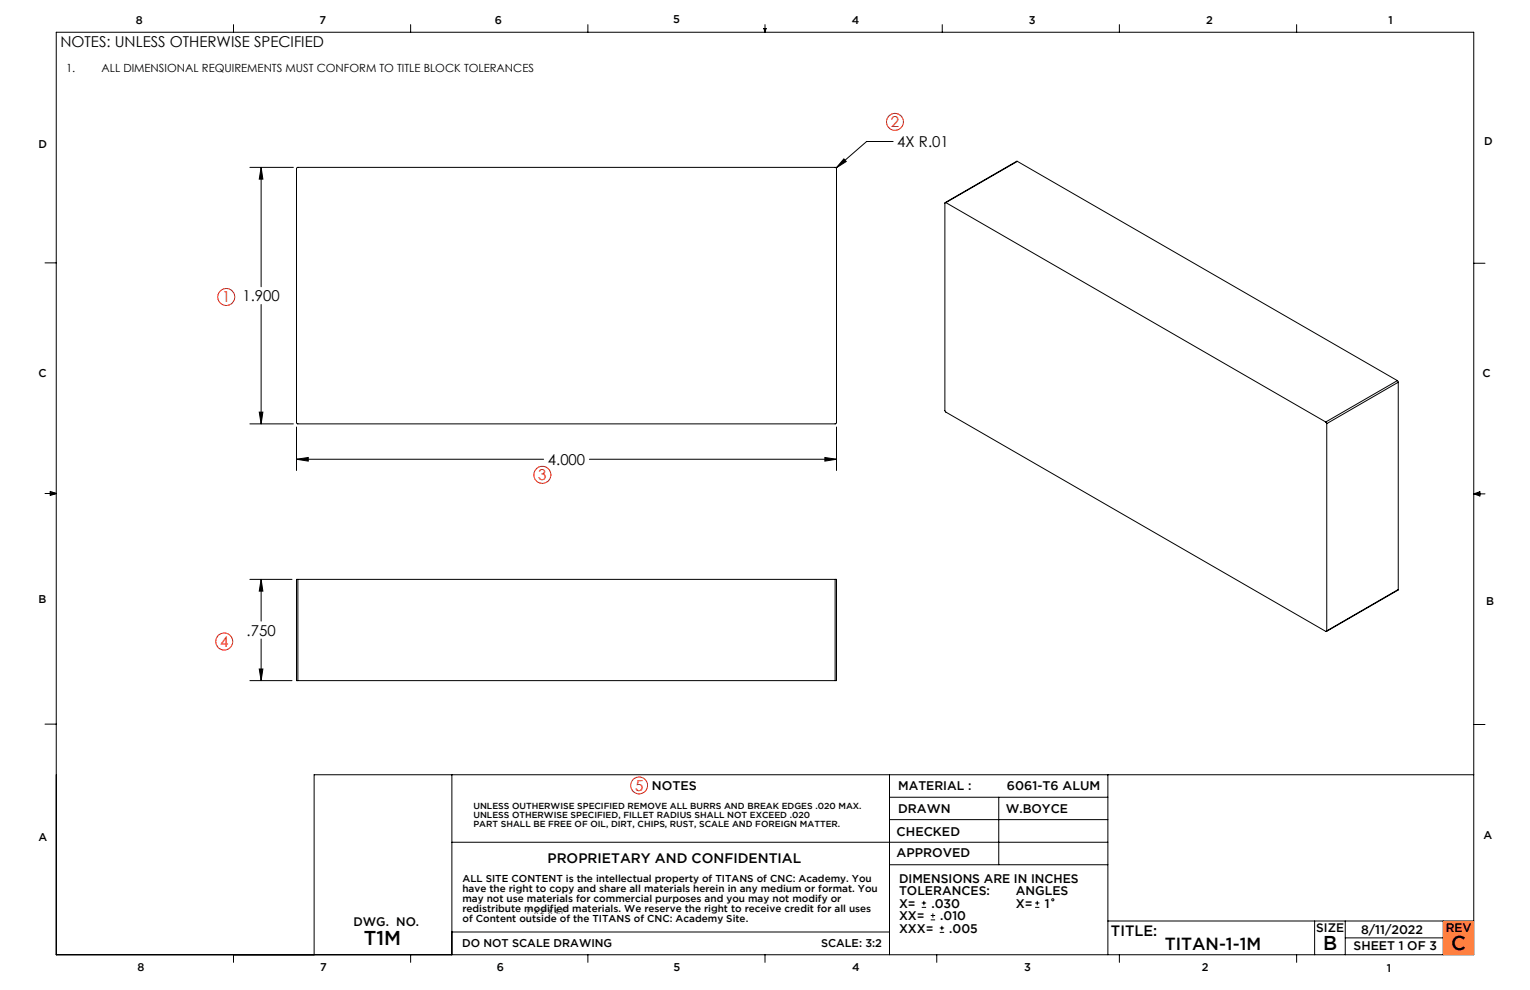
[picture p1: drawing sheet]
<svg xmlns="http://www.w3.org/2000/svg" width="432mm" height="279mm" viewBox="0 0 432 279" stroke-linecap="round" stroke-linejoin="round" font-family="sans-serif">
<g fill="none" stroke="#000" stroke-width=".28">
<path d="M15.9 9.1h400v260.4h-400zM65.9 6.9v2.2M115.9 6.9v2.2M165.9 6.9v2.2M215.6 8h.6l-.3 1.1zM215.7 8l.2 1.1M215.9 6.9v2.2M216 8l-.1 1.1M265.9 6.9v2.2M315.9 6.9v2.2M365.9 6.9v2.2M83.8 47.3h152.1l.2 .3v71.7l-.3 .3h-151.8l-.3-.3z"/>
<path d="M266.9 57.2l-.2 .1 .1 58.9 107.4 62 .2-.2M266.9 57.2l107.3 61.9M287.1 45.5l-20.4 11.7M287.1 45.5l107.3 61.9M287.1 45.5l-20.2 11.7M12.7 74.2h3.2M415.9 74.3h3.2M374.2 119.1l.2 .5M374.4 119.6v58.4M394.4 107.4l.2 .5M394.4 107.4l-20.2 11.7M394.6 107.9l-20.2 11.7"/>
<path d="M394.6 107.9v58.5M12.7 139.3h3.2M14.2 139.1l1.7 .2M14.2 138.7l1.7 .6-1.7 .5zM15.9 139.3l-1.7 .3M415.9 139.4h3.2M415.9 139.4l1.8-.6v1.2zM415.9 139.4l1.8 .3M417.7 139.2l-1.8 .2M84.1 163.5h-.4v28.6h.4M84.1 163.5v28.6M84.1 163.5h151.6"/>
<path d="M235.7 163.5h.4v28.6h-.4M235.7 163.5v28.6M394.6 166.4l-20.3 11.8M394.6 166.4l-20.2 11.6M84.1 192.1h151.6M12.7 204.4h3.2M127.5 218.7v50.8M251 218.7v50.8M312.7 218.7v50.8M415.9 204.5h3.2M415.9 218.7h-327.2v50.8M127.5 237.7h185.2"/>
<path d="M251 231.3h61.7M251 225h61.7M281.9 225v19.1M251 244.1h61.7M312.7 259.9h103.2M371 259.9v9.6M379.7 259.9v9.6M407.3 259.9v9.6M65.9 269.5v2.1M115.9 269.5v2.1M127.5 263h123.5M165.9 269.5v2.1"/>
<path d="M215.9 269.5v2.1M264.4 269.5v2.1M315.9 269.5v2.1M365.9 269.5v2.1M379.7 264.7h27.6"/>
</g>
<path d="M407.3 259.9h8.6v9.6h-8.6z" fill-rule="evenodd" fill="#ff8040"/>
<g fill="none" stroke="#000" stroke-width=".28">
<path d="M252.1 39.9h-7.5l-8.6 7.5M70.5 47.2h12.3M73.7 47.2l.5 3.4h-1zM73.7 47.2v33.7M238.2 44.8l.6 .8-2.8 1.8zM73.7 85.9v33.7M70.5 119.6h12.3M73.2 116.3h1l-.5 3.3zM83.7 129.6l3.3-.5v1zM83.7 120.5v12.3M83.7 129.6h69.7M166.3 129.6h69.8"/>
<path d="M232.8 129.1l3.3 .5-3.3 .5zM236.1 120.5v12.3M70.5 163.5h11.9M73.7 163.5l.5 3.3h-1zM73.7 163.5v11.8M70.5 192.1h11.9M73.2 188.8h1l-.5 3.3zM73.7 180.3v11.8M260.1 256.1h1.3M260.1 254.8h1.3M260.7 254.2v1.3M262.7 259.6h1.2"/>
<path d="M262.7 258.4h1.2M263.3 257.8v1.2M292.1 256.1h1.2M292.1 254.8h1.2M292.7 254.2v1.3M265.2 263.1h1.3M265.2 261.9h1.3M265.8 261.3v1.2"/>
<circle cx="297.1" cy="253.9" r=".31"/>
</g>
<g fill="none" stroke="#f00" stroke-width=".28">
<circle cx="252.6" cy="34.4" r="2.38"/>
<circle cx="63.9" cy="83.8" r="2.39"/>
<circle cx="153.1" cy="134" r="2.4"/>
<circle cx="63.3" cy="181.1" r="2.4"/>
<circle cx="180.4" cy="221.7" r="2.37"/>
</g>
<path d="M73.2 188.8h1l-.5 3.3zM73.7 163.5l.5 3.3h-1zM73.7 47.2l.5 3.4h-1zM73.2 116.3h1l-.5 3.3zM232.8 129.1l3.3 .5-3.3 .5zM83.7 129.6l3.3-.5v1zM238.2 44.8l-2.2 2.6 2.8-1.8z" fill="#000"/>
<g font-size="5.6">
<text x="102.7" y="266.6">T1M</text>
<text x="373.4" y="268.2">B</text>
<text x="409.6" y="268.2">C</text>
</g>
<text font-size="4.9" x="328.7" y="268.2">TITAN-1-1M</text>
<g font-size="4.2">
<text x="17.1" y="13.3">NOTES: UNLESS OTHERWISE SPECIFIED</text>
<text x="253.2" y="41.5">4X R.01</text>
<text x="68.4" y="85">1.900</text>
<text x="154.6" y="131.2">4.000</text>
<text x="69.6" y="179.4">.750</text>
<text x="313.5" y="264.2">TITLE:</text>
</g>
<g font-size="4.2" fill="#f00">
<text x="251.4" y="35.8">2</text>
<text x="62.7" y="85.3">1</text>
<text x="151.9" y="135.5">3</text>
<text x="62.2" y="182.5">4</text>
<text x="179.2" y="223.1">5</text>
</g>
<text font-size="3.9" x="154.5" y="243.5">PROPRIETARY AND CONFIDENTIAL</text>
<g font-size="3.5">
<text x="184" y="223">NOTES</text>
<text x="253.5" y="223.1">MATERIAL :</text>
<text x="284.2" y="223">6061-T6 ALUM</text>
<text x="253.4" y="229.4">DRAWN</text>
<text x="283.8" y="229.4">W.BOYCE</text>
<text x="253" y="235.8">CHECKED</text>
<text x="253" y="242">APPROVED</text>
<text x="253.7" y="249.1">DIMENSIONS ARE IN INCHES</text>
<text x="253.7" y="252.6">TOLERANCES:</text>
<text x="253.7" y="256.1">X=</text>
<text x="262.9" y="256.1">.030</text>
<text x="286.7" y="252.6">ANGLES</text>
<text x="286.7" y="256.1">X=</text>
<text x="294.8" y="256.1">1</text>
<text x="99.7" y="261.5">DWG. NO.</text>
<text x="253.7" y="263.2">XXX=</text>
<text x="253.7" y="259.7">XX=</text>
<text x="265.4" y="259.7">.010</text>
<text x="267.9" y="263.2">.005</text>
<text x="371.5" y="263.2">SIZE</text>
<text x="384.1" y="263.5">8/11/2022</text>
<text x="408" y="263.2">REV</text>
<text x="382" y="268.2">SHEET 1 OF 3</text>
</g>
<g font-size="3.2">
<text x="38.3" y="6.8">8</text>
<text x="90.2" y="6.8">7</text>
<text x="139.7" y="6.6">6</text>
<text x="190" y="6.6">5</text>
<text x="240.4" y="6.7">4</text>
<text x="290.4" y="6.8">3</text>
<text x="340.4" y="6.7">2</text>
<text x="391.9" y="6.8">1</text>
<text x="18.6" y="20.4">1.</text>
<text x="28.6" y="20.4">ALL DIMENSIONAL REQUIREMENTS MUST CONFORM TO TITLE BLOCK TOLERANCES</text>
<text x="10.9" y="41.7">D</text>
<text x="418.9" y="40.8">D</text>
<text x="10.9" y="106.4">C</text>
<text x="418.4" y="106.5">C</text>
<text x="10.8" y="170.3">B</text>
<text x="419.4" y="170.7">B</text>
<text x="10.8" y="237.3">A</text>
<text x="418.6" y="236.9">A</text>
<text x="130.4" y="267.2">DO NOT SCALE DRAWING</text>
<text x="231.7" y="267.2">SCALE: 3:2</text>
<text x="38.8" y="273.9">8</text>
<text x="90.4" y="273.9">7</text>
<text x="140.2" y="273.9">6</text>
<text x="190.1" y="274">5</text>
<text x="240.5" y="273.9">4</text>
<text x="289" y="274">3</text>
<text x="339.1" y="274">2</text>
<text x="391.4" y="274.2">1</text>
</g>
<g font-size="2.8">
<text x="130.5" y="248.9">ALL SITE CONTENT is the intellectual property of TITANS of CNC: Academy. You</text>
<text x="130.5" y="251.8">have the right to copy and share all materials herein in any medium or format. You</text>
<text x="130.5" y="254.6">may not use materials for commercial purposes and you may not modify or</text>
<text x="130.5" y="257.4">redistribute modified materials. We reserve the right to receive credit for all uses</text>
<text x="130.5" y="260.2">of Content outside of the TITANS of CNC: Academy Site.</text>
</g>
<g font-size="2.5">
<text x="133.6" y="228.3">UNLESS OUTHERWISE SPECIFIED REMOVE ALL BURRS AND BREAK EDGES .020 MAX.</text>
<text x="133.6" y="230.8">UNLESS OTHERWISE SPECIFIED, FILLET RADIUS SHALL NOT EXCEED .020</text>
<text x="133.6" y="233.3">PART SHALL BE FREE OF OIL, DIRT, CHIPS, RUST, SCALE AND FOREIGN MATTER.</text>
</g>
<text font-size="2" x="148.5" y="258">1&quot; X 2&quot; X 4.1&quot;</text>
</svg>
